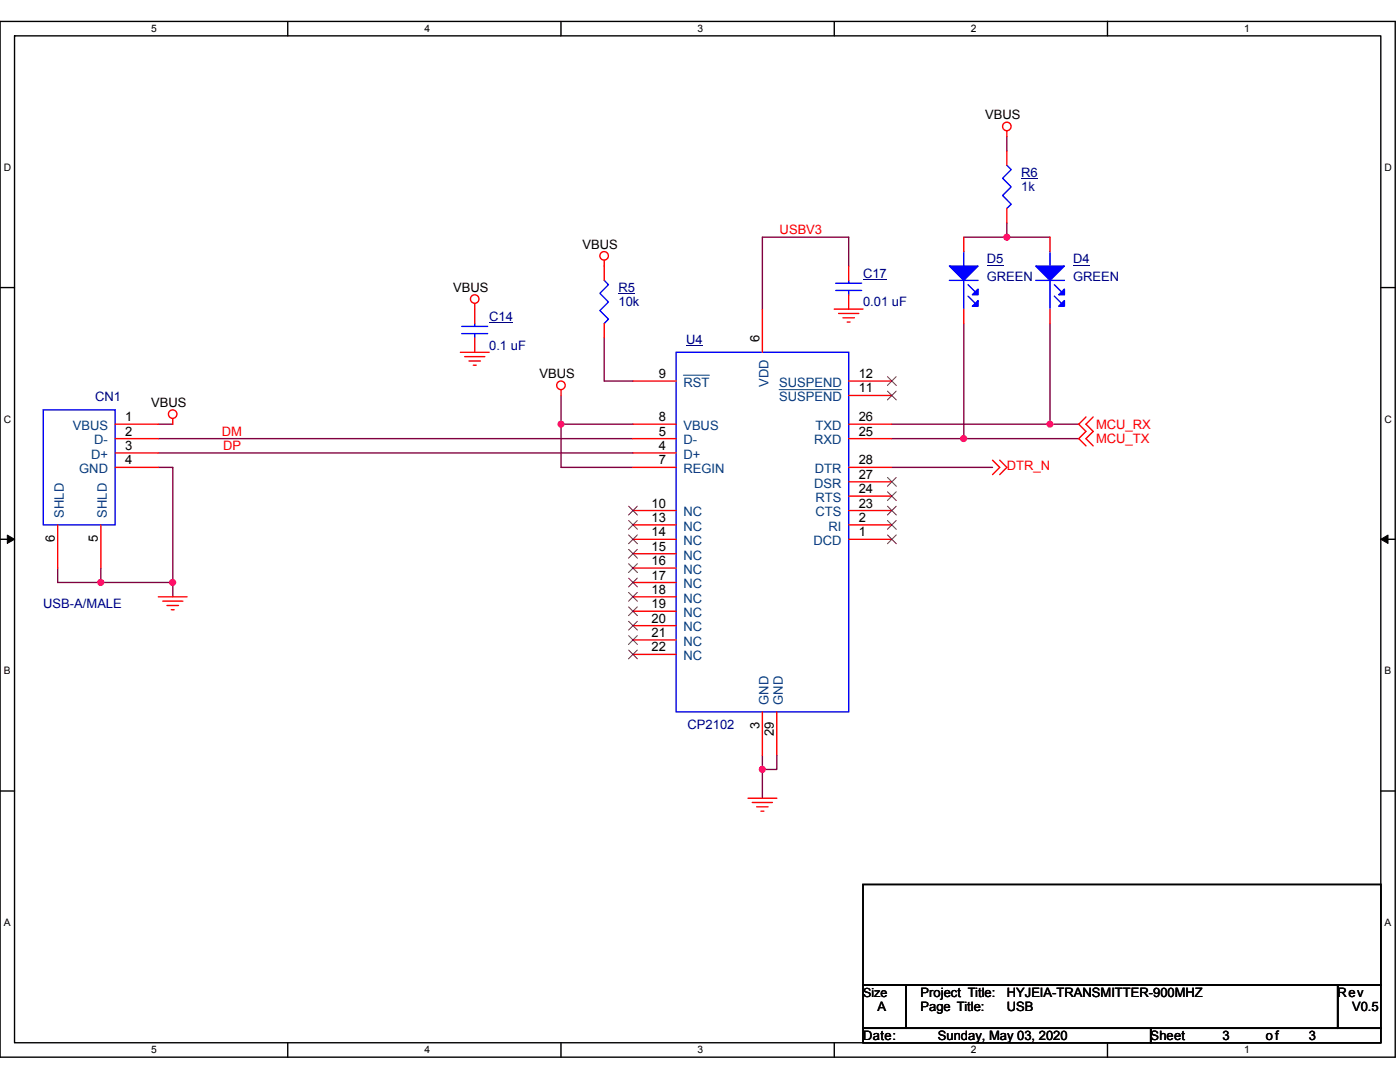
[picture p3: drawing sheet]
<svg xmlns="http://www.w3.org/2000/svg" width="279mm" height="216mm" viewBox="0 0 279 216" stroke-linecap="round" stroke-linejoin="round" font-family="sans-serif">
<path d="M0 4.3h278.4v206.6h-278.4zM2.9 7.2h272.7v200.9h-272.7z" fill="none" stroke="#000" stroke-width=".28"/>
<g fill="#fff">
<path d="M30.2 4.6h1.1v2.3h-1.1z"/>
<path d="M30.2 208.4h1.1v2.3h-1.1z"/>
</g>
<path d="M57.4 4.3v2.9M57.4 208.1v2.8" fill="none" stroke="#000" stroke-width=".28"/>
<g fill="#fff">
<path d="M84.7 4.6h1.1v2.3h-1.1z"/>
<path d="M84.7 208.4h1.1v2.3h-1.1z"/>
</g>
<path d="M112 4.3v2.9M112 208.1v2.8" fill="none" stroke="#000" stroke-width=".28"/>
<g fill="#fff">
<path d="M139.2 4.6h1.2v2.3h-1.2z"/>
<path d="M139.2 208.4h1.2v2.3h-1.2z"/>
</g>
<path d="M166.5 4.3v2.9M166.5 208.1v2.8" fill="none" stroke="#000" stroke-width=".28"/>
<g fill="#fff">
<path d="M193.8 4.6h1.1v2.3h-1.1z"/>
<path d="M193.8 208.4h1.1v2.3h-1.1z"/>
</g>
<path d="M221 4.3v2.9M221 208.1v2.8" fill="none" stroke="#000" stroke-width=".28"/>
<g fill="#fff">
<path d="M248.3 4.6h1.1v2.3h-1.1z"/>
<path d="M248.3 208.4h1.1v2.3h-1.1z"/>
<path d="M.7 32.3h1.5v2.2h-1.5z"/>
<path d="M276.3 32.3h1.5v2.2h-1.5z"/>
<path d="M.7 82.5h1.5v2.3h-1.5z"/>
<path d="M276.3 82.5h1.5v2.3h-1.5z"/>
</g>
<path d="M0 57.4h2.9M275.6 57.4h2.8" fill="none" stroke="#000" stroke-width=".28"/>
<g fill="#fff">
<path d="M.7 132.7h1.4v2.3h-1.4z"/>
<path d="M276.3 132.7h1.4v2.3h-1.4z"/>
</g>
<path d="M0 107.6h2.9M275.6 107.6h2.8" fill="none" stroke="#000" stroke-width=".28"/>
<path d="M1.5 106.8l1.4 .8-1.4 .8zM275.6 107.6l1.4-.8v1.6z" fill="#000" stroke="#000" stroke-width=".2"/>
<g fill="#fff">
<path d="M.7 182.9h1.4v2.3h-1.4z"/>
<path d="M276.3 182.9h1.4v2.3h-1.4z"/>
</g>
<path d="M0 157.8h2.9M275.6 157.8h2.8M172.2 176.5h103.4v20.1h-103.4zM172.2 196.6h8.6v8.6h-8.6zM180.8 196.6h86.2v8.6h-86.2zM267 196.6h8.6v8.6h-8.6zM172.2 205.2h57.4v2.9h-57.4zM229.6 205.2h46v2.9h-46z" fill="none" stroke="#000" stroke-width=".28"/>
<g fill="none" stroke="#800040" stroke-width=".28">
<path d="M200.9 27.2v2.9M169.4 53.1v-5.8h-17.3v14.4M192.3 47.3h8.6M200.9 44.5v2.8M200.9 47.3h8.7M112 78.9v5.7M120.6 67.4v8.6h5.7M192.3 64.6v22.9M209.5 64.6v20M31.6 93.3h2.9v22.9M31.6 84.6h2.9M31.6 87.5h94.7"/>
<path d="M31.6 90.4h94.7M112 84.6h14.3M112 84.6v8.7h14.3M178 87.5h14.3M178 93.3h20.1M178 84.6h31.5M192.3 87.5h23M209.6 84.6h5.7M11.5 113.3v2.9h8.6M20.1 116.2h14.4M20.1 113.3v2.9M34.5 116.2v2.9"/>
<path d="M152.1 150.7v2.8M152.1 153.5v5.8M155 150.7v2.8h-2.9"/>
</g>
<g fill="#f0f" stroke="#f0f" stroke-width=".28">
<circle cx="34.5" cy="116.2" r=".57"/>
<circle cx="20.1" cy="116.2" r=".57"/>
<circle cx="192.3" cy="87.5" r=".57"/>
<circle cx="209.5" cy="84.6" r=".57"/>
<circle cx="112" cy="84.6" r=".57"/>
<circle cx="152.1" cy="153.5" r=".57"/>
<circle cx="200.9" cy="47.3" r=".57"/>
</g>
<g fill="none" stroke="#f00" stroke-width=".28">
<path d="M200.9 26.1v1.1M200.9 30.1v2.9M120.6 51.9v4M169.4 53.1v2.8M169.4 58.8v2.9M192.3 47.3v2.9M200.9 41.6v2.9M209.5 47.3v2.9M91.9 70.3h5.7M92.7 71.2h4.1M93.6 72h2.3M94.5 72.9h.5"/>
<path d="M94.7 60.5v4.1M94.7 67.4v2.9M112 77.8v1.1M120.6 64.6v2.8M126.3 76h8.6M152.1 61.7v8.6M166.5 61.7h5.7M167.4 62.5h4M168.2 63.4h2.3M169.1 64.3h.6M169.4 78.9h8.6M169.4 76h8.6"/>
<path d="M192.3 61.7v2.9M209.5 61.7v2.9M23 84.6h8.6M23 87.5h8.6M23 90.4h8.6M23 93.3h8.6M34.5 83.5v1.1M126.3 90.4h8.6M126.3 87.5h8.6M126.3 93.3h8.6M126.3 84.6h8.6M169.4 99h8.6"/>
<path d="M169.4 87.5h8.6M169.4 84.6h8.6M169.4 96.1h8.6M169.4 93.3h8.6M198.1 91.8l1.4 1.5-1.4 1.4M199.5 91.8l1.4 1.5-1.4 1.4M216.7 83.2l-1.4 1.4 1.4 1.5-1.4 1.4 1.4 1.5M218.2 83.2l-1.5 1.4 1.5 1.5-1.5 1.4 1.5 1.5M11.5 104.7v8.6M20.1 104.7v8.6M31.6 119.1h5.7M32.5 120h4"/>
<path d="M126.3 101.9h8.6M126.3 104.7h8.6M126.3 107.6h8.6M126.3 110.5h8.6M126.3 113.3h8.6M126.3 116.2h8.6M126.3 119.1h8.6M169.4 107.6h8.6M169.4 104.7h8.6M169.4 101.9h8.6M33.3 120.8h2.3M34.2 121.7h.6"/>
<path d="M126.3 122h8.6M126.3 124.8h8.6M126.3 127.7h8.6M126.3 130.6h8.6M149.3 159.3h5.7M152.1 142v8.7M155 142v8.7M150.1 160.1h4.1M151 161h2.3M151.9 161.9h.5"/>
<circle cx="200.9" cy="25.2" r=".85"/>
<circle cx="94.7" cy="59.7" r=".85"/>
<circle cx="120.6" cy="51.1" r=".85"/>
<circle cx="111.9" cy="76.9" r=".85"/>
<circle cx="34.5" cy="82.6" r=".85"/>
</g>
<g fill="none" stroke="#00f" stroke-width=".28">
<path d="M200.9 33l.9 .8-1.7 1.8 1.7 1.7-1.7 1.7 1.7 1.7-.9 .9M120.6 55.9l.8 .9-1.7 1.7 1.7 1.8-1.7 1.7 1.7 1.7-.8 .9M166.8 58h5.2M166.8 56.5h5.2M169.4 55.9v.6M169.4 58v.8M189.5 55.9h5.7M192.3 50.2v2.9M192.3 55.9v5.8M193.2 56.8l1.4 1.5M193.2 59.1l1.4 1.4M206.7 55.9h5.7"/>
<path d="M209.5 50.2v2.9M209.5 55.9v5.8M210.4 56.8l1.5 1.5M210.4 59.1l1.5 1.4M92.2 66.6h5.1M92.2 65.1h5.1M94.7 64.6v.5M94.7 66.6v.8M134.9 70.3h34.5v71.7h-34.5zM8.6 81.8h14.4v22.9h-14.4z"/>
</g>
<path d="M203.8 35.7h3.3M123.4 58.6h3.3M172.2 55.8h4.8M196.9 52.9h3.3M214.1 52.9h3.3M97.6 64.4h4.8M136.9 69h3.4" fill="none" stroke="#000080" stroke-width=".2"/>
<g fill="#00f" stroke="#00f" stroke-width=".28">
<path d="M189.5 53.1h5.7l-2.9 2.8z" fill-rule="evenodd"/>
<path d="M194.1 58.8l1.1-1.1v1.1z" fill-rule="evenodd"/>
<path d="M194.1 61.1l1.1-1.1v1.1z" fill-rule="evenodd"/>
<path d="M206.7 53.1h5.7l-2.9 2.8z" fill-rule="evenodd"/>
<path d="M212.4 57.7v1.1h-1.1z" fill-rule="evenodd"/>
<path d="M211.3 61.1l1.1-1.1v1.1z" fill-rule="evenodd"/>
</g>
<g fill="none" stroke="#804000" stroke-width=".2">
<path d="M177.1 78l1.8 1.8M177.1 75.2l1.8 1.7M178.9 78l-1.8 1.8M178.9 75.2l-1.8 1.7M177.1 98.1l1.8 1.8M177.1 95.3l1.8 1.7M178.9 98.1l-1.8 1.8M178.9 95.3l-1.8 1.7M125.5 101l1.7 1.8M125.5 103.9l1.7 1.7M125.5 106.7l1.7 1.8M125.5 109.6l1.7 1.8"/>
<path d="M125.5 112.5l1.7 1.7M125.5 115.4l1.7 1.7M125.5 118.2l1.7 1.8M127.2 101l-1.8 1.8M127.2 103.9l-1.8 1.7M127.2 106.7l-1.8 1.8M127.2 109.6l-1.8 1.8M127.2 112.5l-1.8 1.7M127.2 115.4l-1.8 1.7M127.2 118.2l-1.8 1.8M177.1 106.7l1.8 1.8M177.1 103.9l1.8 1.7"/>
<path d="M177.1 101l1.8 1.8M178.9 106.7l-1.8 1.8M178.9 103.9l-1.8 1.7M178.9 101l-1.8 1.8M125.5 121.1l1.7 1.8M125.5 124l1.7 1.7M125.5 126.8l1.7 1.8M125.5 129.7l1.7 1.8M127.2 121.1l-1.8 1.8M127.2 124l-1.8 1.7M127.2 126.8l-1.8 1.8M127.2 129.7l-1.8 1.8"/>
</g>
<path d="M136.4 74.9h5.2M155.5 77.7h12.4" fill="none" stroke="#004080" stroke-width=".2"/>
<g font-size="2.6">
<text x="196.6" y="23.8">VBUS</text>
<text x="116.3" y="49.7">VBUS</text>
<text x="90.4" y="58.3">VBUS</text>
<text x="151.6" y="68.3" transform="rotate(-90 151.6 68.3)">6</text>
<text x="107.7" y="75.5">VBUS</text>
<text x="131.5" y="75.4">9</text>
<text x="171.4" y="75.4">12</text>
<text x="30.2" y="81.2">VBUS</text>
<text x="171.4" y="78.3">11</text>
<text x="25" y="89.8">3</text>
<text x="25" y="86.9">2</text>
<text x="25" y="84.1">1</text>
<text x="131.5" y="89.8">4</text>
<text x="131.5" y="86.9">5</text>
<text x="131.5" y="84.1">8</text>
<text x="171.4" y="84.1">26</text>
<text x="171.4" y="86.9">25</text>
<text x="25" y="92.7">4</text>
<text x="131.5" y="92.7">7</text>
<text x="171.4" y="92.7">28</text>
<text x="171.4" y="95.5">27</text>
<text x="130" y="101.3">10</text>
<text x="171.4" y="101.3">23</text>
<text x="171.4" y="98.4">24</text>
<text x="130" y="104.1">13</text>
<text x="130" y="107">14</text>
<text x="171.4" y="104.1">2</text>
<text x="171.4" y="107">1</text>
<text x="10.9" y="108.2" transform="rotate(-90 10.9 108.2)">6</text>
<text x="19.5" y="108.2" transform="rotate(-90 19.5 108.2)">5</text>
<text x="130" y="109.9">15</text>
<text x="130" y="112.8">16</text>
<text x="130" y="115.6">17</text>
<text x="130" y="118.5">18</text>
<text x="130" y="121.4">19</text>
<text x="130" y="124.2">20</text>
<text x="130" y="127.1">21</text>
<text x="130" y="130">22</text>
<text x="151.6" y="145.5" transform="rotate(-90 151.6 145.5)">3</text>
<text x="154.4" y="146.9" transform="rotate(-90 154.4 146.9)">29</text>
<text x="175.1" y="201.8">A</text>
<text x="183.7" y="198.9">Project Title:</text>
<text x="183.7" y="201.8">Page Title:</text>
<text x="200.9" y="198.9">HYJEIA-TRANSMITTER-900MHZ</text>
<text x="200.9" y="201.8">USB</text>
<text x="267" y="198.9">Rev</text>
<text x="269.8" y="201.8">V0.5</text>
<text x="172.2" y="207.5">Date:</text>
<text x="187.2" y="207.5">Sunday, May 03, 2020</text>
<text x="229.6" y="207.5">Sheet</text>
<text x="244" y="207.5">3</text>
<text x="252.6" y="207.5">of</text>
<text x="261.2" y="207.5">3</text>
</g>
<g font-size="2.6" fill="#000080">
<text x="203.8" y="35.3">R6</text>
<text x="203.8" y="38.2">1k</text>
<text x="196.9" y="52.5">D5</text>
<text x="214.1" y="52.5">D4</text>
<text x="123.4" y="58.3">R5</text>
<text x="172.2" y="55.4">C17</text>
<text x="196.9" y="56">GREEN</text>
<text x="214.1" y="56">GREEN</text>
<text x="97.6" y="64">C14</text>
<text x="123.4" y="61.2">10k</text>
<text x="172.2" y="61.2">0.01 uF</text>
<text x="97.6" y="69.8">0.1 uF</text>
<text x="136.9" y="68.6">U4</text>
<text x="19" y="80.1">CN1</text>
<text x="8.6" y="121.4">USB-A/MALE</text>
<text x="137.2" y="145.5">CP2102</text>
</g>
<g font-size="2.6" fill="#f00">
<text x="155.6" y="46.8">USBV3</text>
<text x="44.2" y="87">DM</text>
<text x="44.5" y="89.8">DP</text>
<text x="218.7" y="85.5">MCU_RX</text>
<text x="218.7" y="88.4">MCU_TX</text>
<text x="200.9" y="93.9">DTR_N</text>
</g>
<g font-size="2.6" fill="#004080">
<text x="136.4" y="77.2">RST</text>
<text x="153.4" y="77.2" transform="rotate(-90 153.4 77.2)">VDD</text>
<text x="155.5" y="77.2">SUSPEND</text>
<text x="155.5" y="80.1">SUSPEND</text>
<text x="14.5" y="85.8">VBUS</text>
<text x="18.8" y="88.7">D-</text>
<text x="136.4" y="88.7">D-</text>
<text x="136.4" y="85.8">VBUS</text>
<text x="162.5" y="88.7">RXD</text>
<text x="162.8" y="85.8">TXD</text>
<text x="15.8" y="94.4">GND</text>
<text x="18.2" y="91.5">D+</text>
<text x="136.4" y="91.5">D+</text>
<text x="136.4" y="94.4">REGIN</text>
<text x="162.6" y="94.4">DTR</text>
<text x="162.5" y="97.3">DSR</text>
<text x="162.8" y="100.2">RTS</text>
<text x="12.7" y="103.3" transform="rotate(-90 12.7 103.3)">SHLD</text>
<text x="21.3" y="103.3" transform="rotate(-90 21.3 103.3)">SHLD</text>
<text x="136.4" y="103">NC</text>
<text x="136.4" y="105.9">NC</text>
<text x="162.8" y="103">CTS</text>
<text x="165.4" y="105.9">RI</text>
<text x="136.4" y="108.8">NC</text>
<text x="136.4" y="111.7">NC</text>
<text x="162.3" y="108.8">DCD</text>
<text x="136.4" y="114.5">NC</text>
<text x="136.4" y="117.4">NC</text>
<text x="136.4" y="120.2">NC</text>
<text x="136.4" y="123.1">NC</text>
<text x="136.4" y="126">NC</text>
<text x="136.4" y="128.9">NC</text>
<text x="136.4" y="131.7">NC</text>
<text x="153.4" y="140.6" transform="rotate(-90 153.4 140.6)">GND</text>
<text x="156.2" y="140.6" transform="rotate(-90 156.2 140.6)">GND</text>
</g>
<text font-size="2.5" x="172.2" y="198.8">Size</text>
<g font-size="2">
<text x="30.2" y="6.4">5</text>
<text x="84.7" y="6.4">4</text>
<text x="139.2" y="6.4">3</text>
<text x="193.8" y="6.4">2</text>
<text x="248.3" y="6.4">1</text>
<text x=".7" y="34.1">D</text>
<text x="276.3" y="34.1">D</text>
<text x=".7" y="84.3">C</text>
<text x="276.3" y="84.3">C</text>
<text x=".7" y="134.6">B</text>
<text x="276.3" y="134.6">B</text>
<text x=".7" y="184.8">A</text>
<text x="276.3" y="184.8">A</text>
<text x="30.2" y="210.2">5</text>
<text x="84.7" y="210.2">4</text>
<text x="139.2" y="210.2">3</text>
<text x="193.8" y="210.2">2</text>
<text x="248.3" y="210.2">1</text>
</g>
</svg>
